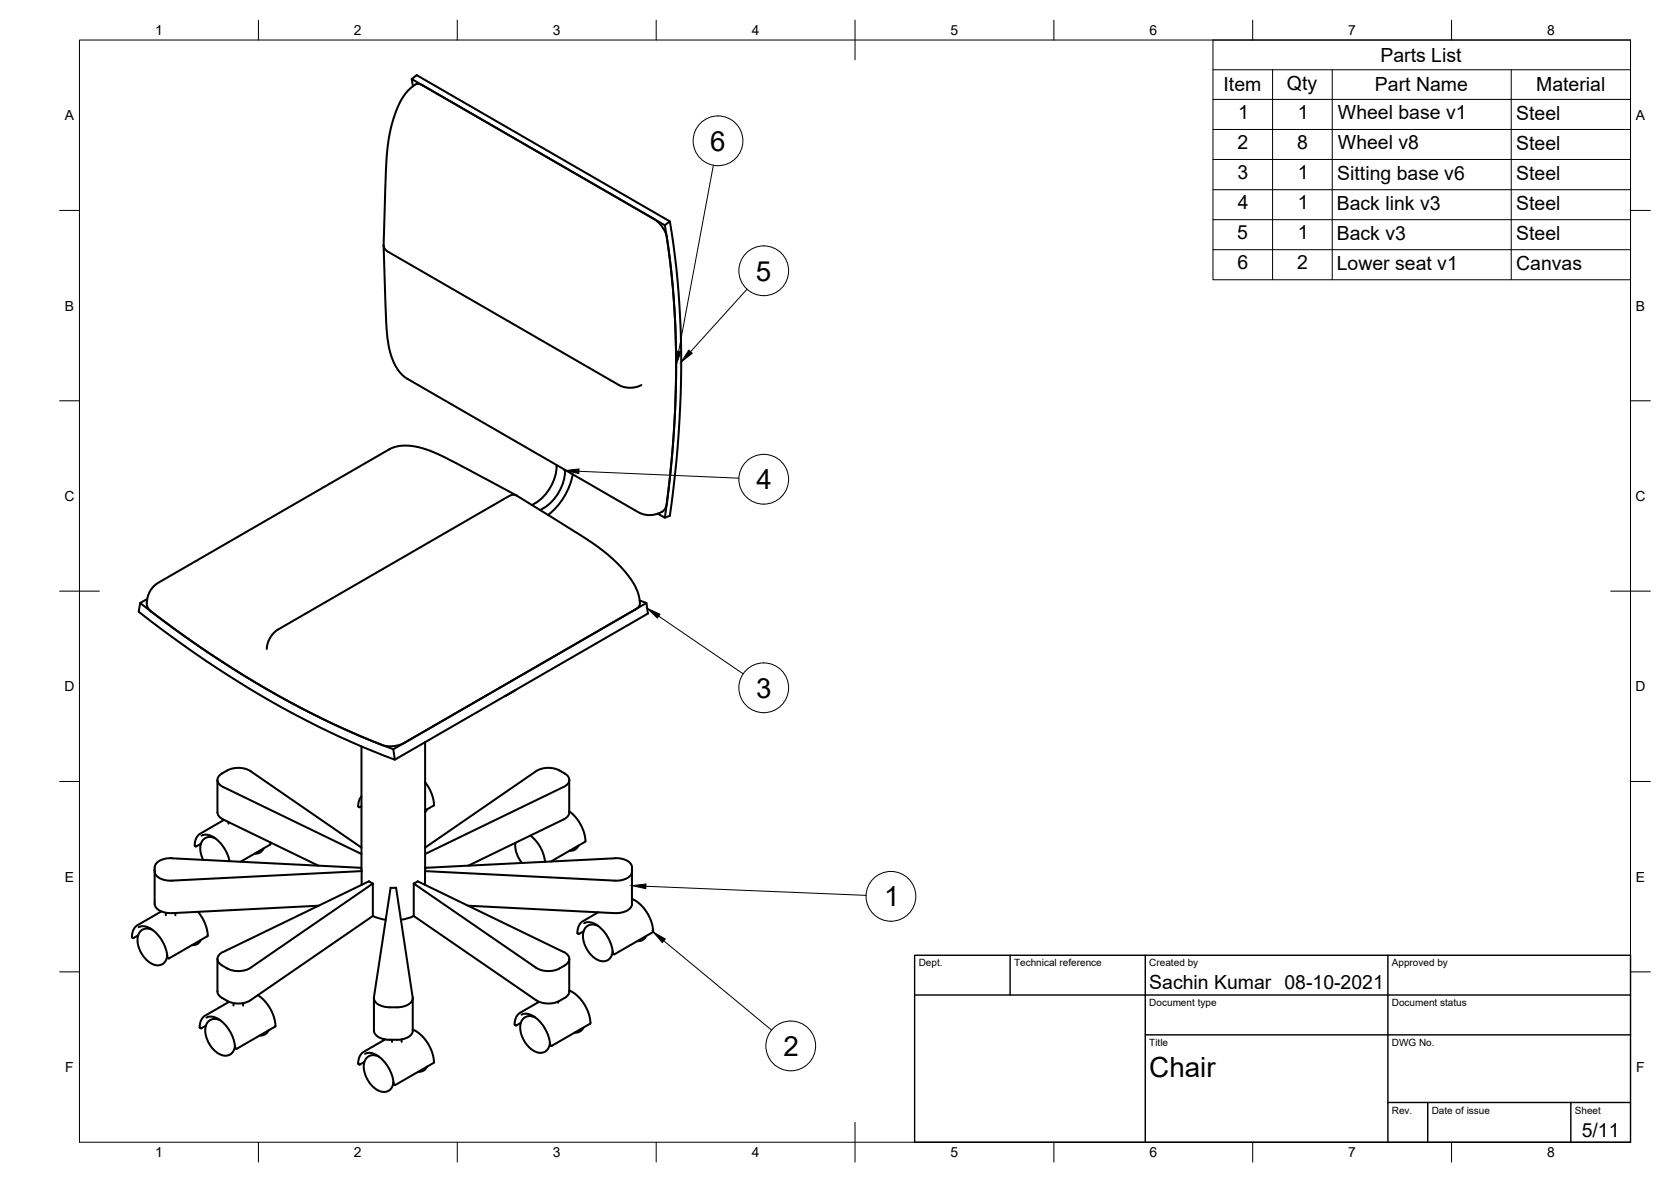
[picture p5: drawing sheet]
<svg xmlns="http://www.w3.org/2000/svg" width="420mm" height="297mm" viewBox="0 0 420 297" stroke-linecap="round" stroke-linejoin="round" font-family="sans-serif">
<!-- layer: Visible -->
<g fill="none" stroke="#000" stroke-width=".51">
<path d="M103.5 19.9l1.3-1 63.6 36.7a239.1 239.1 0 0 1 0 74l-1.2 .5M103.8 21.7l-.3-1.8 63.7 36.7a239 239 0 0 1 0 73.5l-1.8-1M168.4 55.6l-1.2 1M96.5 61.7l.2 8.2a128.5 128.5 0 0 0 .9 16.4l.5 2.4 .9 2.4 1.4 2.3 1.5 1.5 58.5 33.8a5.8 5.8 0 0 0 6.8-.7l.2-.6a231.6 231.6 0 0 0 .1-68.6l-1.1-2-.9-1-1.1-.8-58-33.5a1.99 1.99 0 0 0-2.9 .4 18.5 18.5 0 0 0-5.2 10l-.6 3.5-.6 5.4-.6 20.8a2.07 2.07 0 0 0 1.1 1.7l58 33.5a6.2 6.2 0 0 0 5.7 0M140 116.8a11.6 11.6 0 0 1-6.2 10.1M142.1 118.1a11.7 11.7 0 0 1-6.3 10.1M144 119.2a17.1 17.1 0 0 1-6.2 10.2M129.9 124.5l-9-4.8a114.4 114.4 0 0 0-12.6-6.4l-2.7-.8-2.8-.5-2.3 .1-2.2 .6-58.4 33.7a5.6 5.6 0 0 0-2.7 6.3l.1 .3a234.9 234.9 0 0 0 38.5 25 139.1 139.1 0 0 0 21.2 9.5h2.3l2.1-.7 58.3-33.6a2.01 2.01 0 0 0 1.1-2.7 18.7 18.7 0 0 0-6.4-9.7l-3.2-2.7-4.1-2.9-17.2-10.6a1.93 1.93 0 0 0-2 .1l-58 33.5a6.2 6.2 0 0 0-2.8 4.9M35.2 151.5l-.3 2.2a242 242 0 0 0 64.4 37.2l63.6-36.7-.4-2.7M37 150.5l-1.8 1a239 239 0 0 0 63.7 36.8l63.6-36.8-1.7-.6M127.3 174.8l-.4 .2M129.6 173.4l-2.3 1.4"/>
<path d="M54.7 196v8.1a2.07 2.07 0 0 0 1.4 1.8l24 11.7M55.8 194.4a6.5 6.5 0 0 1 7.2-.6l27.9 19.2M55.8 194.4a1.77 1.77 0 0 0-1.1 1.8 1.77 1.77 0 0 0 1.4 1.6l34.8 16.8M90.9 187.6v31.3M98.9 188.3l.4 2.6M106.9 196.6l1.6 2.8 .6 2-.1 1M106.9 186.5v32M142 194.4a6.4 6.4 0 0 0-7.2-.6l-27.9 19.2M142 194.4a1.77 1.77 0 0 1 1.1 1.8 1.77 1.77 0 0 1-1.4 1.6l-34.8 16.8M143.1 196l.1 8.1a2.07 2.07 0 0 1-1.5 1.8l-24 11.7M38.9 218.5v8.1a2.39 2.39 0 0 0 2.2 2.6l2.2 .3M49.2 212.7h.2"/>
<path d="M50.5 212l-1.1 .7M50.7 210l.8-.3 1 .2 1.1 .4 1.2 1 1.8 2.2 .6 1.3 .5 1.6M53.5 210.3l-.2 .1M54.1 210.7l-.1-.1a2.55 2.55 0 0 0-2.8 .3 2.55 2.55 0 0 0-.8 2.7l.7 2.5M56.3 206l-6.3 3.8-.9 1.5-.1 1.1 .2 .3M57.5 206.6v.4M66.3 213.2l-.9 1-1.4 .3M67.9 212.3l-7.4 4.3M68 211.7l-.1 .6M90.9 218.1l-47.6-2.4a4.3 4.3 0 0 0-4.3 1.9 2.61 2.61 0 0 0 2.1 3.5l2.2 .2 47.6-2.4v3.5M90.9 200.1a3.2 3.2 0 0 0-.7 2.7h.1M90.9 202.6l-.6 .2"/>
<path d="M106.9 218.1l47.7-2.4a4.3 4.3 0 0 1 4.3 1.9 2.61 2.61 0 0 1-2.2 3.5l-2.1 .2-47.7-2.4v3.5M106.9 218.5v.4M107.4 203.4l-.5 .7M109 202.4l-2.1 1.3M129.6 211.8v1.1l.2 1.3 .7 1.6 .8 1.1M133.3 210a9.7 9.7 0 0 1 3.7 6.6M137 216.4v.2M143.1 203.9l1.5 1.3 1.5 2.2 .8 1.9 .3 2.1M145.5 212.5l-.9 1-1.4 .3M147.2 211.4l-8.7 5.1M158.9 218.5v8.1a2.35 2.35 0 0 1-2.2 2.6l-2.1 .3M33.3 235.6l.1 .1"/>
<path d="M33.4 235.7h.2M34.8 235l-1.2 .7M34.9 233a4 4 0 0 1 4.5 1.6l1 1.3 .8 1.3 .8 2.6a.65 .65 0 0 0 .5 1M37.8 233.3l-.2 .1M38.3 233.7a2.56 2.56 0 0 0-2.9 .2 2.56 2.56 0 0 0-.8 2.8l.3 1.4 .8 1.7 1.2 1.4 .9 .8a2.52 2.52 0 0 0 2.7 .4 2.52 2.52 0 0 0 1.5-2.3M40.6 229.1l-6.5 3.8-.7 1.3-.2 1.1 .1 .3M41.7 229.4v.6M44.1 229.4v.6M49.8 229.2l1.1 1.5 .6 1.3 .5 1.6 .2 1.6-9.7 5.6M50.5 236.2l-.9 1-1.3 .3M80.1 227.6l-36.9 1.9M93.7 230.2l-30.7 21.2a6.5 6.5 0 0 1-8.1-1.5l-.2-.8v-8.1"/>
<path d="M93.7 222l-30.7 21.2a6.4 6.4 0 0 1-8.2-1.6 1.8 1.8 0 0 1 1.3-2.4M93.7 222v8.2M93.8 222l-1-.5-36.7 17.7M93.8 230.2l1.5 .6 1.7 .3M104 230.2l30.8 21.2a6.5 6.5 0 0 0 8.2-1.5l.2-.8-.1-8.1M104 222l30.8 21.2a6.4 6.4 0 0 0 8.2-1.6 1.8 1.8 0 0 0-1.3-2.4M104 222v8.2M104.1 230.2l-1.6 .6-1.7 .3M104.1 222l.9-.5 36.7 17.7M117.7 227.6l36.9 1.9M145.2 234.4l.2 .3M145.4 234.7h.2"/>
<path d="M146.7 234l-1.1 .7M146.9 232a3.8 3.8 0 0 1 4.3 1.4l1.1 1.3 .8 1.3 .7 1.6 .4 2.1M149.8 232.3l-.2 .1M150.3 232.6a2.56 2.56 0 0 0-2.8 .2 2.56 2.56 0 0 0-.9 2.7l.3 1.7 .7 1.5 1 1.3 1.5 1.1a2.48 2.48 0 0 0 2.6 .2 2.48 2.48 0 0 0 1.4-2.2M150.4 229.3l-4.2 2.5-.8 1.2-.2 1.4M158.9 225.9l1.7 1.1 2 2.2 1.2 2.6 .4 2.4-9.7 5.6-.3-.1M162.5 235.2l-.8 1-1.4 .3M50.2 258.1l.1 .2M50.3 258.3l.1 .1M50.5 258.4h.2M51.8 257.8l-1.2 .6M51.9 255.7a3.8 3.8 0 0 1 4.3 1.4l1 1.2 .9 1.5 .7 1.6 .3 2 .3 .2"/>
<path d="M54.8 256l-.2 .1M55.4 256.4a2.57 2.57 0 0 0-2.9 .2 2.57 2.57 0 0 0-.9 2.7l.4 1.6 .7 1.5 1.2 1.6 1.2 .8a2.48 2.48 0 0 0 2.6 .3 2.48 2.48 0 0 0 1.4-2.3M57.6 251.8l-6.4 3.7-.8 1.3-.2 1.3M58.7 252.1v.6M61.1 252.1v.6M64.9 250.1l1.6 1.4 1.5 2.1 .9 2.2 .3 1.5v.7M67.5 258.9l-1 1.1-1.2 .2M69.2 258l-9.7 5.6M94 250.8v8.2a3.5 3.5 0 0 0 4 2.3M98 253.1h1.9M98 253.1a3.8 3.8 0 0 1-4-2.1l4.2-27.9h1.4l4.2 27.5a2.48 2.48 0 0 1-2.4 2.3l-1.5 .2M103.8 250.8v8.2a3.5 3.5 0 0 1-3.9 2.3"/>
<path d="M103.8 258.7l1.1 .6 1.1 .9 1.7 2.3 1.1 2.3 .3 1.8-.1 .5M129.4 257.4l.4 .3M131 257l-1.2 .7M131.1 255a4 4 0 0 1 4.5 1.6l.9 1.1 .9 1.5 .7 1.8 .3 1.7M134 255.3l-.2 .1M134.6 255.7a2.57 2.57 0 0 0-2.9 .2 2.57 2.57 0 0 0-.9 2.8l.4 1.7 .8 1.4 .9 1.2 1.1 1a2.52 2.52 0 0 0 2.8 .4 2.52 2.52 0 0 0 1.5-2.3M135.5 251.8l-5.2 3.1-.6 .9-.3 1.6M140.3 251.7v.3M143.1 248.9l2 1.3 1.8 2.1 1.2 2.7 .3 2.2-9.7 5.6-.3-.1M146.7 258.2l-.7 .9-.6 .3-.9 .1M59.3 263.5h.2M90.1 267.2l.2 .3"/>
<path d="M91.6 266.9l-1.3 .6M91.8 264.8a4 4 0 0 1 4.4 1.6l1.3 1.5 .8 1.6 .4 1.2 .3 1.7M94.6 265.1l-.2 .1M95.2 265.5a2.54 2.54 0 0 0-2.8 .2 2.54 2.54 0 0 0-.9 2.7l.3 1.6 .9 1.8 .9 1.2 1.5 1a2.48 2.48 0 0 0 3.8-2.1M96.9 261.2l-5.8 3.4-.8 1.3-.2 1.4M98 261.3h1.9M98.6 261.3v.5M101 261.2v.6M107.4 268l-1 1.1-1.3 .2M109 267.1l-9.6 5.5-.4-.2"/>
</g>
<!-- layer: Border -->
<g fill="none" stroke="#000" stroke-width=".25">
<path d="M20 10.1h390v276.9h-390zM65 5.1v5M115 5.1v5M165 5.1v5M215 5.1v10M265 5.1v5M315 5.1v5M365 5.1v5M15 52.9h5M410 52.9h5M15 100.7h5M410 100.7h5"/>
<path d="M15 148.6h10M405 148.6h10M15 196.4h5M410 196.4h5M15 244.2h5M410 244.2h5M65 287v5M115 287v5M165 287v5M215 282.1v9.9M265 287v5M315 287v5"/>
<path d="M365 287v5"/>
</g>
<!-- layer: TitleBlock -->
<path d="M230 240.1h180v46.9h-180zM230 250h180M254 240.1v9.9M288 240.1v46.9M349 240.1v46.9M288 260.1h122M349 277.1h61M359 277.1v9.9M395 277.1v9.9" fill="none" stroke="#000" stroke-width=".36"/>
<!-- layer: BOM -->
<g fill="none" stroke="#000" stroke-width=".25">
<path d="M305 10.1h105v60.2h-105zM305 17.5h105M320 17.5v52.8M335 17.5v52.8M380 17.5v52.8M305 25h105M305 32.5h105M179.4 41.5l-8.8 46.8M305 40.1h105M305 47.7h105M305 55.2h105M187.8 72.7l-14.2 15.7"/>
<path d="M305 62.7h105M145.6 118.4l40.2 1.8M165.6 154.8l21.3 14.5M162.4 222.7l55.4 2.3M166.9 236.4l27.1 22.5"/>
<circle cx="180.5" cy="35.4" r="6.3"/>
<circle cx="192" cy="68" r="6.3"/>
<circle cx="192" cy="120.4" r="6.3"/>
<circle cx="192" cy="172.8" r="6.3"/>
<circle cx="224" cy="225.3" r="6.3"/>
<circle cx="198.8" cy="262.8" r="6.3"/>
</g>
<path d="M170.1 88.2l1.1 .2-1.2 3.3zM173.2 88l.9 .8-2.8 2.2zM142.1 118.3l3.5-.5-.1 1.2zM162.7 152.9l3.2 1.5-.6 .9zM158.9 222.6l3.5-.4v1.1zM164.2 234.2l3.1 1.8-.8 .9z" fill="#000" stroke="#000" stroke-width=".25"/>
<g font-size="7">
<text x="178.6" y="37.9">6</text>
<text x="190.1" y="70.5">5</text>
<text x="190.2" y="122.9">4</text>
<text x="190.1" y="175.3">3</text>
<text x="222.3" y="227.8">1</text>
<text x="197" y="265.4">2</text>
<text x="289" y="270.6">Chair</text>
</g>
<g font-size="4.9">
<text x="347.1" y="15.5">Parts List</text>
<text x="307.7" y="23">Item</text>
<text x="323.6" y="22.5">Qty</text>
<text x="345.7" y="23">Part Name</text>
<text x="386.3" y="23">Material</text>
<text x="311.3" y="29.9">1</text>
<text x="326.3" y="29.9">1</text>
<text x="336.4" y="30">Wheel base v1</text>
<text x="381.3" y="30">Steel</text>
<text x="311.2" y="37.5">2</text>
<text x="326.1" y="37.5">8</text>
<text x="336.4" y="37.6">Wheel v8</text>
<text x="381.3" y="37.6">Steel</text>
<text x="311.1" y="45">3</text>
<text x="326.3" y="45">1</text>
<text x="336.3" y="45.1">Sitting base v6</text>
<text x="381.3" y="45.1">Steel</text>
<text x="311.2" y="52.6">4</text>
<text x="326.3" y="52.6">1</text>
<text x="336.1" y="52.7">Back link v3</text>
<text x="381.3" y="52.7">Steel</text>
<text x="311.1" y="60.1">5</text>
<text x="326.3" y="60.1">1</text>
<text x="336.1" y="60.2">Back v3</text>
<text x="381.3" y="60.3">Steel</text>
<text x="311.1" y="67.7">6</text>
<text x="326.2" y="67.7">2</text>
<text x="336.1" y="67.8">Lower seat v1</text>
<text x="381.2" y="67.8">Canvas</text>
<text x="289" y="248.5">Sachin Kumar 08-10-2021</text>
<text x="397.7" y="285.7">5/11</text>
</g>
<g font-size="3.5">
<text x="39" y="8.8">1</text>
<text x="89" y="8.8">2</text>
<text x="139" y="8.8">3</text>
<text x="189" y="8.8">4</text>
<text x="239" y="8.8">5</text>
<text x="289" y="8.8">6</text>
<text x="339" y="8.8">7</text>
<text x="389" y="8.8">8</text>
<text x="16.3" y="30.2">A</text>
<text x="411.3" y="30.2">A</text>
<text x="16.3" y="78">B</text>
<text x="411.3" y="78">B</text>
<text x="16.2" y="125.9">C</text>
<text x="411.2" y="125.9">C</text>
<text x="16.2" y="173.7">D</text>
<text x="411.2" y="173.7">D</text>
<text x="16.3" y="221.6">E</text>
<text x="411.3" y="221.6">E</text>
<text x="16.4" y="269.4">F</text>
<text x="411.4" y="269.4">F</text>
<text x="39" y="290.8">1</text>
<text x="89" y="290.8">2</text>
<text x="139" y="290.8">3</text>
<text x="189" y="290.8">4</text>
<text x="239" y="290.8">5</text>
<text x="289" y="290.8">6</text>
<text x="339" y="290.8">7</text>
<text x="389" y="290.8">8</text>
</g>
<g font-size="2.5">
<text x="231" y="242.9">Dept.</text>
<text x="255" y="242.9">Technical reference</text>
<text x="289" y="242.9">Created by</text>
<text x="350" y="242.9">Approved by</text>
<text x="289" y="252.8">Document type</text>
<text x="350" y="252.8">Document status</text>
<text x="289" y="262.9">Title</text>
<text x="350" y="262.9">DWG No.</text>
<text x="350" y="279.9">Rev.</text>
<text x="360" y="279.9">Date of issue</text>
<text x="396" y="279.9">Sheet</text>
</g>
</svg>
